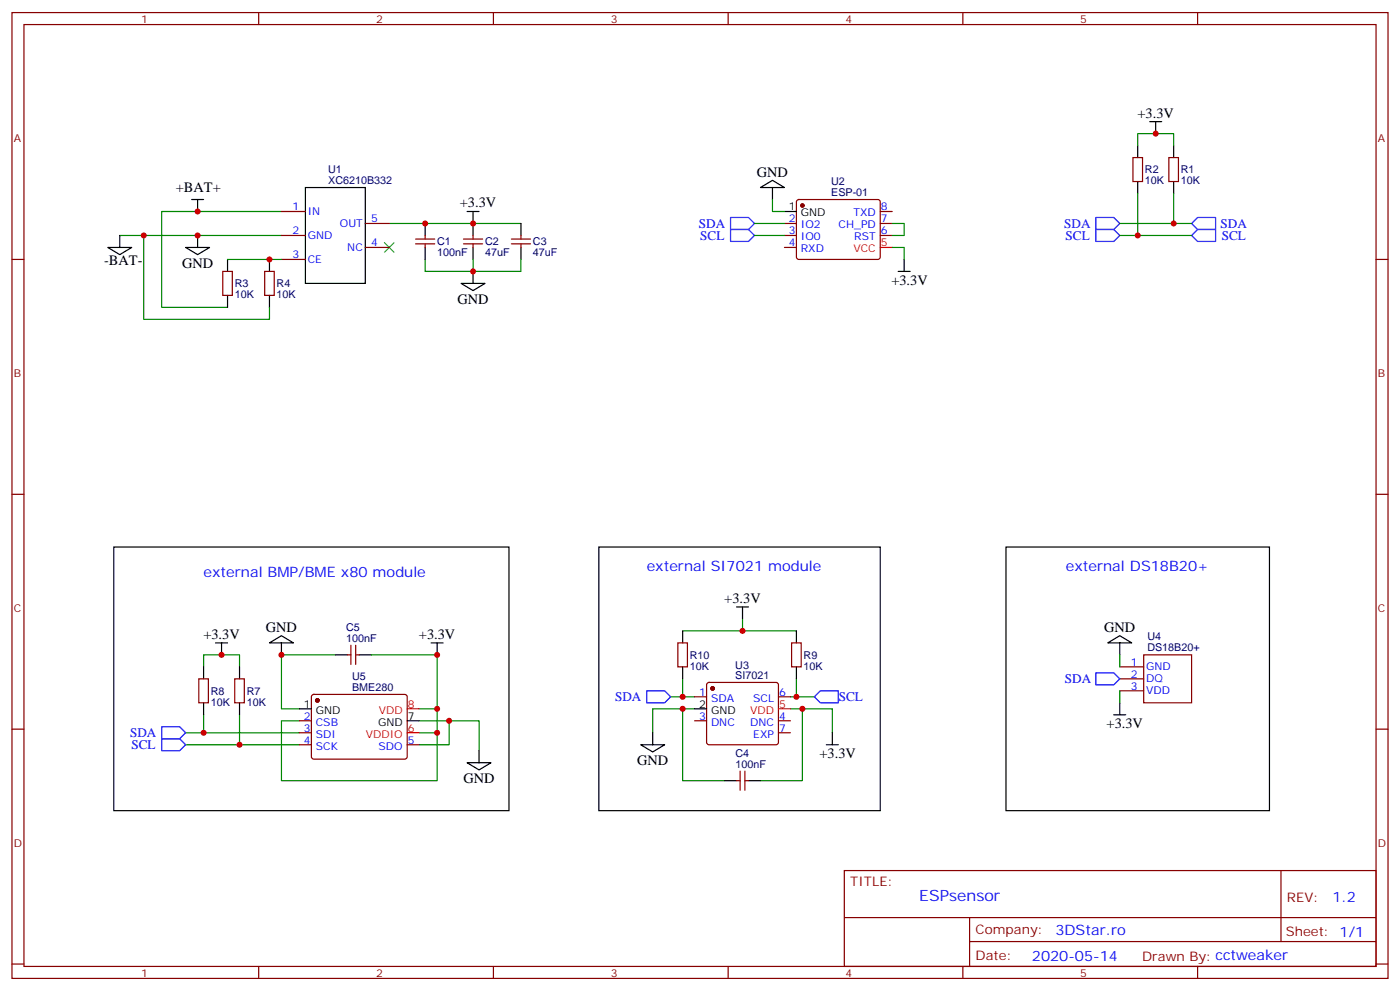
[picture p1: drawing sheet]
<svg xmlns="http://www.w3.org/2000/svg" width="412mm" height="292mm" viewBox="0 0 412 292" stroke-linecap="round" stroke-linejoin="round" font-family="sans-serif">
<g fill="none" stroke="#870000" stroke-width=".35">
<path d="M3.5 3.7h405.4v284.3h-405.4zM7.1 7.2h398.2v277.3h-398.2zM76.2 3.7v3.5M145.3 3.7v3.5M214.5 3.7v3.5M283.6 3.7v3.5M352.8 3.7v3.5M234.8 58.9l.5-.2h23.3l.5 .2 .2 .5-.1 16.5-.6 .5-23.6-.1-.4-.6v-16.3zM333.7 46.4h2.8v7h-2.8zM344.3 46.4h2.8v7h-2.8zM3.5 76.4h3.6M65.6 79.9h2.8v7.1h-2.8z"/>
<path d="M78 79.9h2.8v7.1h-2.8zM82.9 76.4h7.1M82.9 69.3h7.1M82.9 62.3h7.1M107.6 65.8h7.1M107.6 72.8h7.1M122.4 71.8h5.7M122.4 70.4h5.7M125.2 69.3v1.1M125.2 71.8v1M136.5 71.8h5.7M136.5 70.4h5.7"/>
<path d="M139.3 69.3v1.1M139.3 71.8v1M150.6 71.8h5.7M150.6 70.4h5.7M153.5 69.3v1.1M153.5 71.8v1M231.1 65.8h3.5M231.1 69.3h3.5M231.1 72.8h3.5M259.3 65.8h3.5M259.3 69.3h3.5M259.3 62.3h3.5"/>
<path d="M405.3 76.4h3.6M3.5 145.5h3.6M405.3 145.5h3.6M58.6 199.8h2.8v7.1h-2.8zM69.1 199.8h2.9v7.1h-2.9zM102.3 192.8h1.1M103.4 190v5.6M104.8 190v5.6M104.8 192.8h1M199.7 189.3h2.8v7h-2.8zM233.2 189.3h2.8v7h-2.8zM329.8 196.3h7.1"/>
<path d="M329.8 199.8h7.1M336.9 192.8h14.1v14.1h-14.1zM3.5 214.7h3.6M88.2 212.2h3.5M88.2 215.7h3.5M88.2 219.3h3.5M92 204.6l.4-.2 27.1 .1 .4 .6v18l-.7 .4-27-.1-.5-.6v-17.7zM119.9 219.3h3.6M204.6 205.1h3.5M204.6 212.2h3.5M208.4 201.1l.4-.2h19.8l.5 .2 .2 .5v16.9l-.2 .5-.5 .3h-19.8l-.5-.3-.2-.5v-16.9zM229.3 205.1h3.5"/>
<path d="M229.3 212.2h3.5M229.3 215.7h3.5M329.8 203.4h7.1M405.3 214.7h3.6M217 229.8h1M218 227v5.7M219.4 227v5.7M219.4 229.8h1.1M248.7 256.3h156.6v28.2h-156.6zM377.3 256.3v20.9M248.7 270.1h156.5M285.6 277.2h119.6"/>
<path d="M285.6 270.1v14.2M3.5 283.8h3.6M76.2 284.5v3.5M145.3 284.5v3.5M214.5 284.5v3.5M283.6 284.5v3.5M352.8 284.5v3.5M405.3 283.8h3.6"/>
</g>
<g fill="#870000" stroke="#870000" stroke-width=".35">
<circle cx="236.4" cy="60.5" r=".53"/>
<circle cx="209.9" cy="202.7" r=".53"/>
<circle cx="93.5" cy="206.2" r=".53"/>
</g>
<g fill="none" stroke="#000" stroke-width=".35">
<path d="M338.7 35.8h3.5M340.4 35.8v3.5M56.4 58.7h3.6M58.2 58.7v3.6M90 55.2h17.6v28.2h-17.6zM224 55.2l3.5-2.1 3.6 2.1zM227.5 55.2v3.5M335.1 42.9v3.5M335.1 53.4v3.6M345.7 42.9v3.5M345.7 53.4v3.6M31.7 72.8h7.1l-3.5 2.2z"/>
<path d="M35.3 69.3v3.5M54.7 72.8h7l-3.5 2.2zM58.2 69.3v3.5M67 76.4v3.5M79.4 76.4v3.5M125.2 65.8v3.5M125.2 72.8v3.6M137.6 62.3h3.5M139.3 62.3v7M139.3 72.8v3.6M139.3 79.9v3.5M153.5 65.8v3.5"/>
<path d="M153.5 72.8v3.6M231.1 62.3h3.5M264.6 79.9h3.5M266.3 76.4v3.5M67 87v3.5M79.4 87v3.5M135.8 83.4h7.1l-3.6 2.1zM33.5 161h116.4v77.7h-116.4zM176.4 161h82.9v77.7h-82.9zM217 178.7h3.5M218.7 178.7v3.5M296.3 161h77.6v77.7h-77.6z"/>
<path d="M60 196.3v3.5M63.5 189.3h3.5M65.3 189.3v3.5M70.6 196.3v3.5M79.4 189.3l3.5-2.2 3.5 2.2zM82.9 189.3v3.5M98.8 192.8h3.5M105.8 192.8h3.6M127 189.3h3.5M128.8 189.3v3.5M201.1 185.7v3.6M201.1 196.3v3.5"/>
<path d="M234.6 185.7v3.6M234.6 196.3v3.5M326.3 189.3l3.5-2.2 3.6 2.2zM329.8 189.3v3.5M60 206.9v3.5M70.6 206.9v3.5M88.2 208.7h3.5M119.9 212.2h3.6M188.7 219.3h7.1l-3.5 2.1zM192.3 215.7v3.6M204.6 208.7h3.5M243.4 219.3h3.5"/>
<path d="M245.2 215.7v3.6M328.1 210.4h3.5M329.8 206.9v3.5M137.6 224.5h7l-3.5 2.2zM141.1 221v3.5M213.4 229.8h3.6M220.5 229.8h3.5"/>
</g>
<path d="M259.3 72.8h3.5M119.9 208.7h3.6M119.9 215.7h3.6M229.3 208.7h3.5" fill="none" stroke="#f00" stroke-width=".35"/>
<g fill="none" stroke="#008700" stroke-width=".35">
<path d="M227.5 58.7v3.6h3.6M335.1 42.9v-3.6h10.6v3.6M335.1 57v12.3M345.7 57v8.8M35.3 69.3h47.6M42.3 69.3v24.7h37.1v-3.5M67 76.4h15.9M82.9 62.3h-35.3v28.2h19.4M114.7 65.8h38.8M125.2 76.4v3.5h14.1v-3.5M153.5 76.4v3.5h-14.2M222.2 65.8h8.9"/>
<path d="M222.2 69.3h8.9M262.8 65.8h3.5v3.5h-3.5M262.8 72.8h3.5v3.6M329.8 65.8h21.2M329.8 69.3h21.2M60 196.3v-3.5h10.6v3.5M98.8 192.8h-15.9v15.9h5.3M109.4 192.8h19.4v15.9h-5.3M201.1 185.7h33.5M201.1 199.8v5.3M218.7 182.2v3.5M234.6 199.8v5.3"/>
<path d="M329.8 192.8v3.5M54.7 219.3h33.5M54.7 215.7h33.5M60 210.4v5.3M70.6 210.4v8.9M88.2 212.2h-5.3v17.6h45.9v-14.1M123.5 212.2h17.6v8.8M128.8 208.7v7h-5.3M132.3 212.2v7.1h-8.8M197.6 205.1h7M201.1 208.7v21.1h12.3M204.6 208.7h-12.3v7"/>
<path d="M232.8 208.7h12.4v7M232.8 205.1h7.1M236.4 208.7v21.1h-12.4M329.8 203.4v3.5"/>
</g>
<path d="M215.2 64h5.3l1.7 1.8-1.7 1.8h-5.3zM215.2 67.6h5.3l1.7 1.7-1.7 1.8h-5.3zM322.8 67.6h5.3l1.7 1.7-1.7 1.8h-5.3zM322.8 64h5.3l1.7 1.8-1.7 1.8h-5.3zM351 69.3l1.8-1.7h5.3v3.5h-5.3zM351 65.8l1.8-1.8h5.3v3.6h-5.3zM322.8 198.1h5.3l1.7 1.7-1.7 1.8h-5.3zM47.6 217.5h5.3l1.8 1.8-1.8 1.7h-5.3zM47.6 214h5.3l1.8 1.7-1.8 1.8h-5.3zM190.5 203.4h5.3l1.8 1.7-1.8 1.8h-5.3zM241.7 203.4h5.2v3.5h-5.2l-1.8-1.8z" fill="none" stroke="#00f" stroke-width=".35"/>
<path d="M113.2 71.4l2.9 2.9M116.1 71.4l-2.9 2.9" fill="none" stroke="#3c3" stroke-width=".35"/>
<g fill="#c00">
<circle cx="42.3" cy="69.3" r=".88"/>
<circle cx="79.4" cy="76.4" r=".88"/>
<circle cx="58.2" cy="69.3" r=".88"/>
<circle cx="139.3" cy="65.8" r=".88"/>
<circle cx="139.3" cy="79.9" r=".88"/>
<circle cx="345.7" cy="65.8" r=".88"/>
<circle cx="70.6" cy="219.3" r=".88"/>
<circle cx="128.8" cy="215.7" r=".88"/>
<circle cx="132.3" cy="212.2" r=".88"/>
<circle cx="128.8" cy="192.8" r=".88"/>
<circle cx="82.9" cy="192.8" r=".88"/>
<circle cx="128.8" cy="208.7" r=".88"/>
<circle cx="60" cy="215.7" r=".88"/>
<circle cx="234.6" cy="205.1" r=".88"/>
<circle cx="236.4" cy="208.7" r=".88"/>
<circle cx="201.1" cy="208.7" r=".88"/>
<circle cx="201.1" cy="205.1" r=".88"/>
<circle cx="218.7" cy="185.7" r=".88"/>
<circle cx="65.3" cy="192.8" r=".88"/>
<circle cx="340.4" cy="39.3" r=".88"/>
<circle cx="335.1" cy="69.3" r=".88"/>
<circle cx="125.2" cy="65.8" r=".88"/>
<circle cx="58.2" cy="62.3" r=".88"/>
</g>
<text font-size="4.6" fill="#00f" x="270.8" y="265.3">ESPsensor</text>
<g font-size="4.2">
<text x="335.1" y="34.7">+3.3V</text>
<text x="223" y="52">GND</text>
<text x="51.8" y="56.6">+BAT+</text>
<text x="135.5" y="61.1">+3.3V</text>
<text x="30.7" y="78.1">-BAT-</text>
<text x="53.6" y="79">GND</text>
<text x="262.6" y="83.9">+3.3V</text>
<text x="134.8" y="89.5">GND</text>
<text x="213.4" y="177.6">+3.3V</text>
<text x="325.3" y="186">GND</text>
<text x="59.9" y="188.2">+3.3V</text>
<text x="78.3" y="186.1">GND</text>
<text x="123.4" y="188.2">+3.3V</text>
<text x="326" y="214.4">+3.3V</text>
<text x="187.7" y="225.3">GND</text>
<text x="241.4" y="223.2">+3.3V</text>
<text x="136.5" y="230.6">GND</text>
</g>
<g font-size="4.2" fill="#00f">
<text x="60" y="169.9">external BMP/BME x80 module</text>
<text x="190.5" y="168.1">external SI7021 module</text>
<text x="314" y="168.1">external DS18B20+</text>
<text x="392.5" y="265.6">1.2</text>
<text x="310.9" y="275.1">3DStar.ro</text>
<text x="304" y="282.9">2020-05-14</text>
</g>
<g font-size="3.9" fill="#00f">
<text x="205.9" y="67">SDA</text>
<text x="206.3" y="70.6">SCL</text>
<text x="313.5" y="67">SDA</text>
<text x="313.9" y="70.6">SCL</text>
<text x="359.5" y="67">SDA</text>
<text x="359.9" y="70.5">SCL</text>
<text x="313.7" y="201.1">SDA</text>
<text x="181.2" y="206.4">SDA</text>
<text x="247.1" y="206.3">SCL</text>
<text x="38.3" y="217">SDA</text>
<text x="38.7" y="220.5">SCL</text>
</g>
<g font-size="3.9" fill="#800">
<text x="250.5" y="260.9">TITLE:</text>
<text x="379.1" y="265.6">REV:</text>
<text x="287.4" y="275.1">Company:</text>
<text x="378.7" y="275.7">Sheet: 1/1</text>
<text x="287.4" y="282.8">Date:</text>
<text x="336.4" y="282.8">Drawn By: cctweaker</text>
</g>
<g font-size="3.2" fill="#800">
<text x="41.6" y="6.7">1</text>
<text x="110.8" y="6.7">2</text>
<text x="179.9" y="6.7">3</text>
<text x="249.1" y="6.7">4</text>
<text x="318.2" y="6.7">5</text>
<text x="4.1" y="41.8">A</text>
<text x="405.9" y="41.8">A</text>
<text x="4.1" y="110.9">B</text>
<text x="405.9" y="110.9">B</text>
<text x="4.1" y="180.1">C</text>
<text x="405.9" y="180.1">C</text>
<text x="4.1" y="249.2">D</text>
<text x="405.9" y="249.2">D</text>
<text x="41.6" y="287.5">1</text>
<text x="110.8" y="287.5">2</text>
<text x="179.9" y="287.5">3</text>
<text x="249.1" y="287.5">4</text>
<text x="318.2" y="287.5">5</text>
</g>
<g font-size="3.2" fill="#000080">
<text x="96.7" y="50.9">U1</text>
<text x="337.3" y="51.1">R2</text>
<text x="347.8" y="51.1">R1</text>
<text x="96.7" y="54.2">XC6210B332</text>
<text x="244.8" y="57.7">ESP-01</text>
<text x="244.8" y="54.5">U2</text>
<text x="337.3" y="54.2">10K</text>
<text x="347.8" y="54.2">10K</text>
<text x="128.8" y="75.4">100nF</text>
<text x="128.8" y="72.2">C1</text>
<text x="142.9" y="75.4">47uF</text>
<text x="142.9" y="72.2">C2</text>
<text x="157" y="75.4">47uF</text>
<text x="157" y="72.2">C3</text>
<text x="69.1" y="87.8">10K</text>
<text x="69.1" y="84.6">R3</text>
<text x="81.5" y="87.8">10K</text>
<text x="81.5" y="84.6">R4</text>
<text x="102" y="185.8">C5</text>
<text x="102" y="188.9">100nF</text>
<text x="338" y="191.6">DS18B20+</text>
<text x="338" y="188.4">U4</text>
<text x="203.2" y="197.1">10K</text>
<text x="203.2" y="193.9">R10</text>
<text x="216.6" y="196.9">U3</text>
<text x="236.7" y="197.1">10K</text>
<text x="236.7" y="193.9">R9</text>
<text x="103.7" y="203.4">BME280</text>
<text x="103.7" y="200.2">U5</text>
<text x="216.6" y="199.8">SI7021</text>
<text x="62.1" y="207.7">10K</text>
<text x="62.1" y="204.5">R8</text>
<text x="72.7" y="207.7">10K</text>
<text x="72.7" y="204.5">R7</text>
<text x="216.6" y="226">100nF</text>
<text x="216.6" y="222.8">C4</text>
</g>
<g font-size="3.2" fill="#00f">
<text x="86.2" y="61.9">1</text>
<text x="90.7" y="63.3">IN</text>
<text x="109.4" y="65.4">5</text>
<text x="232.4" y="65.4">2</text>
<text x="251.4" y="63.7">TXD</text>
<text x="259.5" y="65.4">7</text>
<text x="259.5" y="61.9">8</text>
<text x="86.2" y="69">2</text>
<text x="90.7" y="70.4">GND</text>
<text x="100.1" y="66.9">OUT</text>
<text x="232.4" y="69">3</text>
<text x="235.9" y="67.2">IO2</text>
<text x="235.9" y="70.7">IO0</text>
<text x="247" y="67.2">CH_PD</text>
<text x="251.7" y="70.7">RST</text>
<text x="259.5" y="69">6</text>
<text x="86.2" y="76">3</text>
<text x="90.7" y="77.4">CE</text>
<text x="102.3" y="73.9">NC</text>
<text x="109.4" y="72.5">4</text>
<text x="232.4" y="72.5">4</text>
<text x="235.9" y="74.3">RXD</text>
<text x="333.1" y="196">1</text>
<text x="337.6" y="197.4">GND</text>
<text x="333.1" y="199.5">2</text>
<text x="333.1" y="203">3</text>
<text x="337.6" y="200.9">DQ</text>
<text x="205.9" y="204.8">1</text>
<text x="209.4" y="206.6">SDA</text>
<text x="221.9" y="206.6">SCL</text>
<text x="229.5" y="204.8">6</text>
<text x="337.6" y="204.4">VDD</text>
<text x="89.5" y="211.8">2</text>
<text x="89.5" y="215.4">3</text>
<text x="93" y="213.6">CSB</text>
<text x="205.9" y="211.8">3</text>
<text x="209.4" y="213.6">DNC</text>
<text x="221" y="213.6">DNC</text>
<text x="229.5" y="211.8">4</text>
<text x="229.5" y="215.4">7</text>
<text x="89.5" y="218.9">4</text>
<text x="93" y="217.1">SDI</text>
<text x="93" y="220.7">SCK</text>
<text x="111.5" y="220.7">SDO</text>
<text x="120.1" y="218.9">5</text>
<text x="221.9" y="217.1">EXP</text>
</g>
<g font-size="3.2">
<text x="232.4" y="61.9">1</text>
<text x="235.9" y="63.7">GND</text>
<text x="89.5" y="208.3">1</text>
<text x="205.9" y="208.3">2</text>
<text x="93" y="210.1">GND</text>
<text x="111.4" y="213.6">GND</text>
<text x="120.1" y="211.8">7</text>
<text x="209.4" y="210.1">GND</text>
</g>
<g font-size="3.2" fill="#f00">
<text x="251.4" y="74.3">VCC</text>
<text x="259.5" y="72.5">5</text>
<text x="120.1" y="208.3">8</text>
<text x="229.5" y="208.3">5</text>
<text x="111.6" y="210.1">VDD</text>
<text x="120.1" y="215.4">6</text>
<text x="220.9" y="210.1">VDD</text>
<text x="107.7" y="217.1">VDDIO</text>
</g>
</svg>
